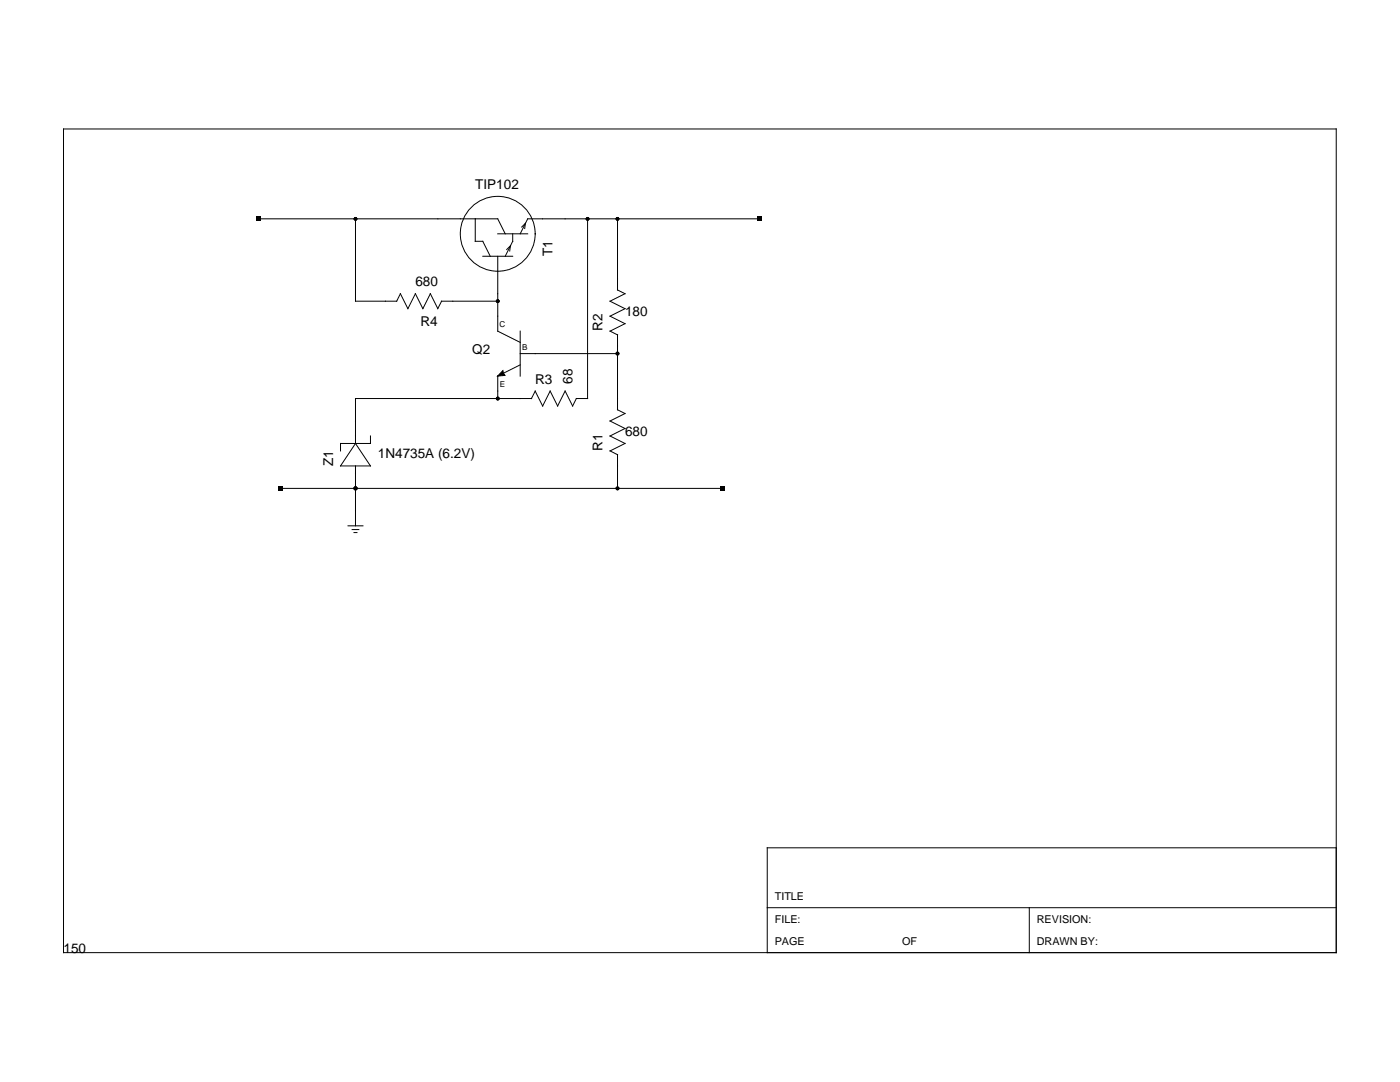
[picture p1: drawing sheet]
<svg xmlns="http://www.w3.org/2000/svg" width="279mm" height="216mm" viewBox="0 0 279 216" stroke-linecap="round" stroke-linejoin="round" font-family="sans-serif">
<g fill="none" stroke="#000" stroke-width=".2">
<path d="M12.7 25.7h254v164.4h-254zM51.5 43.7h47.8l1.5 3M70.9 43.7v16.4h8.3l.7-1.5 1.5 3 1.5-3 1.5 3 1.5-3 1.5 3 .7-1.5h11.2M94.9 43.7v4.4h1.4l1.5 3M96.3 51.1h6M99.3 51.1v15l4.5 2.2M99.3 46.7h6M101.1 49.8l.8-.8-.2 1.1M102.3 46.7v1.4l-1.5 3M104.1 45.3l.8-.7-.2 1M117.3 43.7v35.8h-2.3l-.7 1.5-1.5-3-1.5 3-1.5-3-1.5 3-1.5-3-.7 1.5h-35.2v9M123.2 43.7v14.2l1.5 .7-3 1.5 3 1.5-3 1.5 3 1.5-3 1.5 1.5 .7v15l1.5 .7-3 1.5 3 1.5-3 1.5 3 1.5-3 1.5"/>
<path d="M151.6 43.7h-46.3l-1.5 3M100.4 74l.1 .4 .3 .5-1.5 .1zM103.8 66.1v8.9M103.8 72.8l-4.5 2.2v4.5M123.2 70.6h-19.4M56 97.5h88.2M70.9 93v11.9M70.9 88.5l3 4.5h-5.9zM73.9 87v1.5h-5.9v1.5M121.7 90l1.5 .7M123.2 90.7v6.8M69.5 104.9h2.9"/>
<path d="M70.3 105.7h1.3M70.6 106.3h.6M266.7 169.2h-113.6v20.9M153.1 181.1h113.6M205.4 181.1v9"/>
<circle cx="99.3" cy="46.7" r="7.5"/>
</g>
<g fill="#000">
<path d="M51.1 43.2h.9v.9h-.9zM151.2 43.2h.9v.9h-.9zM100.4 74l.1 .4 .3 .5-1.5 .1zM55.6 97h.9v.9h-.9zM143.7 97h.9v.9h-.9z"/>
<circle cx="71" cy="43.7" r=".37"/>
<circle cx="117.3" cy="43.7" r=".37"/>
<circle cx="123.2" cy="43.7" r=".37"/>
<circle cx="99.3" cy="60.1" r=".37"/>
<circle cx="99.3" cy="79.5" r=".37"/>
<circle cx="123.2" cy="70.5" r=".37"/>
<circle cx="71" cy="97.5" r=".37"/>
<circle cx="123.2" cy="97.5" r=".37"/>
</g>
<g font-size="2.7">
<text x="94.9" y="37.7">TIP102</text>
<text x="110.2" y="51.1" transform="rotate(-90 110.2 51.1)">T1</text>
<text x="82.9" y="57.1">680</text>
<text x="83.9" y="65">R4</text>
<text x="124.7" y="63.1">180</text>
<text x="94.2" y="70.6">Q2</text>
<text x="120.3" y="66.1" transform="rotate(-90 120.3 66.1)">R2</text>
<text x="106.8" y="76.5">R3</text>
<text x="114.3" y="76.5" transform="rotate(-90 114.3 76.5)">68</text>
<text x="120.3" y="90" transform="rotate(-90 120.3 90)">R1</text>
<text x="124.7" y="87">680</text>
<text x="66.5" y="93" transform="rotate(-90 66.5 93)">Z1</text>
<text x="75.4" y="91.5">1N4735A (6.2V)</text>
<text x="12.7" y="190.1">150</text>
</g>
<g font-size="2.2">
<text x="154.6" y="179.6">TITLE</text>
<text x="154.6" y="184.1">FILE:</text>
<text x="206.9" y="184.1">REVISION:</text>
<text x="154.6" y="188.6">PAGE</text>
<text x="180" y="188.6">OF</text>
<text x="206.9" y="188.6">DRAWN BY:</text>
</g>
<g font-size="1.6">
<text x="99.7" y="65.3">C</text>
<text x="104.2" y="69.8">B</text>
<text x="99.7" y="77.3">E</text>
</g>
</svg>
